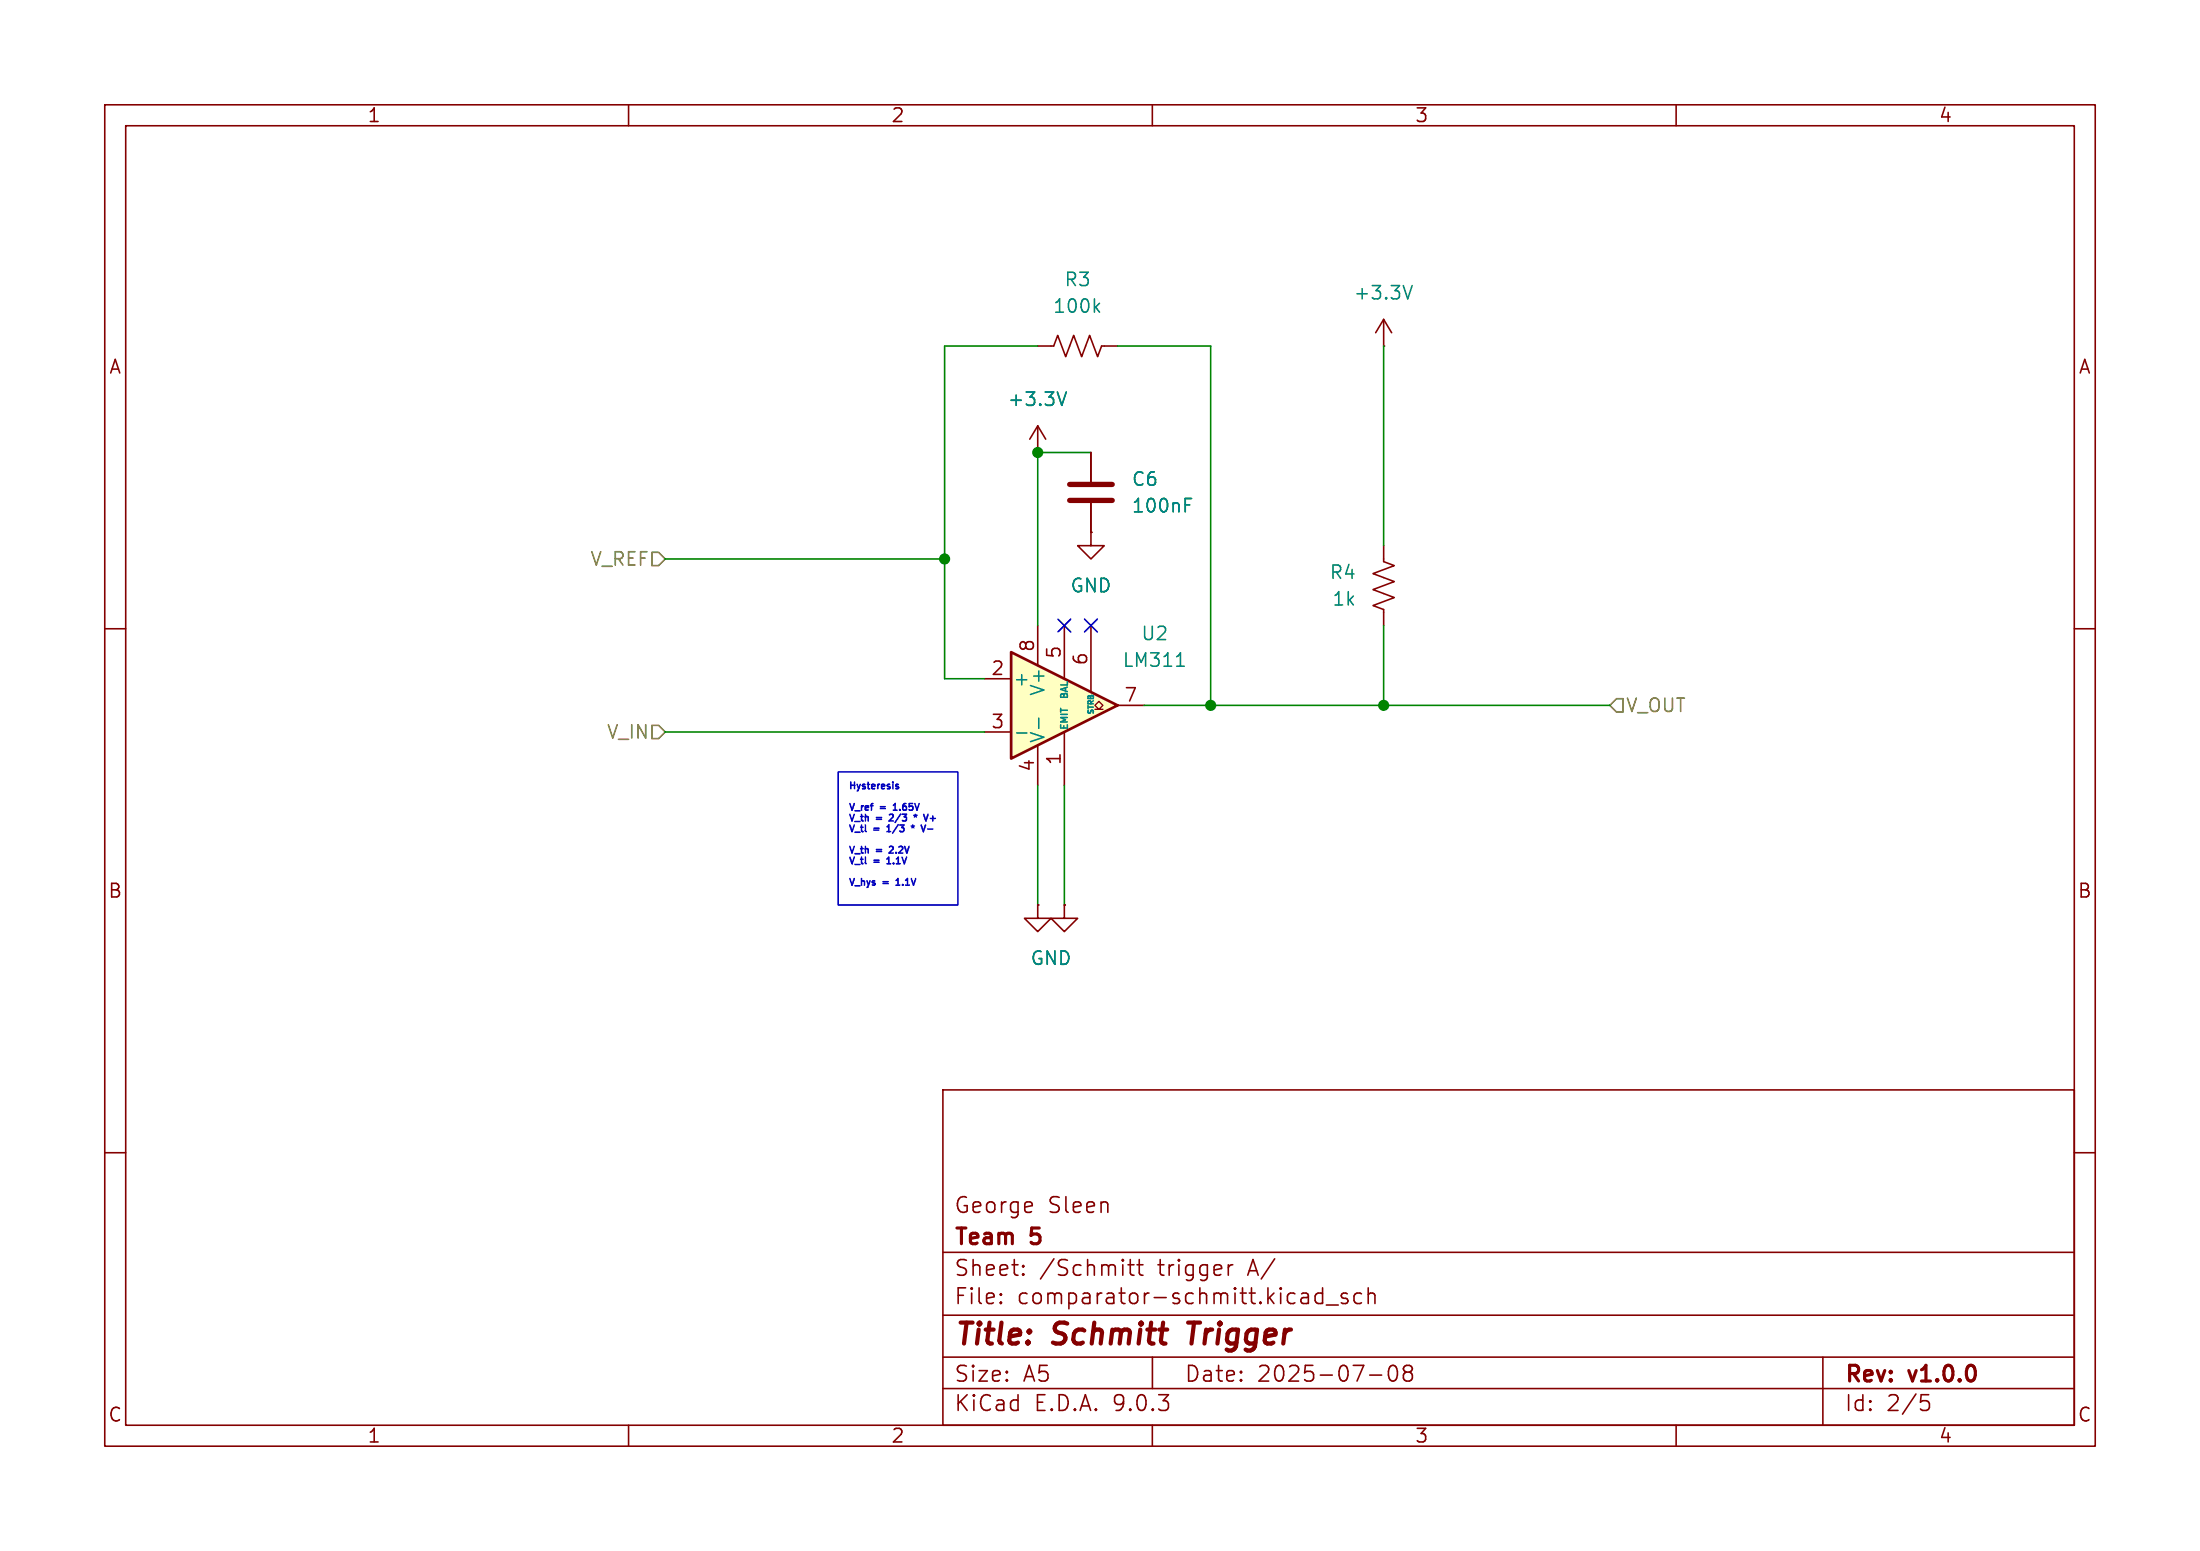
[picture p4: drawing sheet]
<svg xmlns="http://www.w3.org/2000/svg" width="210mm" height="148mm" viewBox="0 0 210 148" stroke-linecap="round" stroke-linejoin="round" font-family="sans-serif">
<path d="M0 0h210v148h-210z" fill="#fff" stroke="#fff" stroke-width=".1"/>
<g fill="none" stroke="#840000" stroke-width=".15">
<path d="M10 10h190v128h-190zM12 12h186v124h-186zM60 10v2M110 10v2M160 10v2M132.1 33h.1M132.1 30.5l-.8 1.3M132.1 30.5l.7 1.3M132.1 30.5v2.5M99.1 43.2h.1M99.1 40.6l-.8 1.3M99.1 40.6l.7 1.3"/>
<path d="M99.1 40.6v2.6M104.1 50.8v1.3h1.3l-1.3 1.2-1.2-1.2h1.2M104.1 50.8h.1M104.1 43.2v2.8M104.1 48v2.8M132.1 52.1v1.5l1 .4-2 .7 2 .8-2 .8 2 .7-2 .8 1 .4v1.5M10 60h2M198 60h2M99.1 86.4v1.2h1.2l-1.2 1.3-1.3-1.3h1.3M99.1 86.4h.1M101.6 86.4v1.2h1.3l-1.3 1.3-1.3-1.3h1.3M101.6 86.4h.1"/>
<path d="M10 110h2M90 104h108v32h-108zM90 119.5h108M198 110h2M60 136v2M90 132.5h108M90 129.5h108M90 125.5h108M95.5 124.2l.1 .1-.1 .1M95.5 124.2v.1v.1M95.5 123.5v.1M95.5 124.2v.2"/>
<path d="M95.5 123.5h.1l-.1 .1M97.7 121.5l.1 .1-.1 .1M97.7 121.5l-.1 .1 .1 .1M97.7 120.8v.1M97.7 121.5v.2M97.7 120.8h.1l-.1 .1M97.7 120.8h-.1l.1 .1M107.7 120.7h.6M107.9 120.2v1.3l.1 .1 .3 .1M108.5 120.7h.6M108.8 120.2v1.3v.1l.3 .1M110 136v2"/>
<path d="M110 129.5v3M117.7 120.7a.38 .38 0 0 0-.5 .3M126.2 122.9v1.5M126.2 123.5l-.4-.1-.3 .3v.4l.2 .2 .1 .1 .4-.1M126.6 124.5h1.1M128.6 123.5l-.4-.1-.2 .2 .1 .2 .5 .2 .1 .1-.1 .2-.1 .1-.5-.1M130 123.5l-.5-.1-.3 .3v.4l.2 .2 .1 .1 .5-.1M130.6 123.5a.37 .37 0 0 1 .6 .1v.8M130.6 122.9v1.5M130.8 131.2h1.1M132.7 130.4a.36 .36 0 0 1 .3-.1 .36 .36 0 0 1 .3 .3 .88 .88 0 0 1-.3 1.2 .38 .38 0 0 1-.4-.3 1.28 1.28 0 0 1 .1-1.1zM134.3 130.9h-.2a.31 .31 0 0 1-.1-.4 .31 .31 0 0 1 .3-.2l.4 .1a.31 .31 0 0 1 .1 .3 .31 .31 0 0 1-.3 .2"/>
<path d="M134.3 130.9l-.3 .3v.4l.3 .2 .4-.1 .1-.2v-.4l-.3-.2M134.3 130.9h.2M160 136v2M174 129.5v6.5M183.4 133.1h.7M183.5 133.7h.4l.3 .2v.4l-.2 .2-.5 .1"/>
</g>
<path d="M113.4 126.2h1.2M114 126.2l-.3 2" fill="none" stroke="#840000" stroke-width=".4"/>
<path d="M101.8 37.4l-.4 1.3M134.8 27.2l-.4 1.3M113.1 48.2h.5M113.1 47.6h.6" fill="none" stroke="#008484" stroke-width=".15"/>
<path d="M102.1 46.2h4.1M102.1 47.8h4.1" fill="none" stroke="#840000" stroke-width=".51"/>
<path d="M96.5 62.2l10.2 5.1-10.2 5.1z" fill="#ffffc2"/>
<path d="M104.5 67.7h.4l-.4-.4 .4-.4 .4 .4-.4 .4h.4" fill="none" stroke="#840000" stroke-width=".13"/>
<path d="M96.5 62.2l10.2 5.1-10.2 5.1z" fill="none" stroke="#840000" stroke-width=".25"/>
<g fill="none" stroke="#840000" stroke-width=".15">
<path d="M99.1 33h1.5l.4-1 .7 2 .8-2 .8 2 .7-2 .8 2 .4-1h1.5M99.1 43.2h.1M99.1 59.7v3.8M101.6 59.7v5.1M104.1 50.8h.1M104.1 43.2v2.8M104.1 48v2.8M104.1 59.7v6.3M94 64.8h2.5M94 69.9h2.5M99.1 71.1v3.8M101.6 69.9v5"/>
<path d="M106.7 67.3h2.5M99.1 86.4h.1M101.6 86.4h.1"/>
</g>
<path d="M101.8 37.4l-.4 1.3M104.6 29.3l.4 .5M105 28.9l-.5 .5M113.1 48.2h.5M113.1 47.6h.6M97 69.9h1M99.2 68.5v1M112.3 63.6h.7" fill="none" stroke="#008484" stroke-width=".15"/>
<path d="M62.2 52.7h.7l.6 .6-.6 .7h-.7zM62.2 69.2h.7l.6 .7-.6 .6h-.7zM154.3 66.7h.6v1.2h-.6l-.6-.6z" fill="none" stroke="#848400" stroke-width=".15"/>
<path d="M99.1 33h-8.9v31.8h3.8M106.7 33h8.9v34.3M132.1 33v19.1M63.5 53.3h26.7M104.1 43.2h-5v16.5M132.1 59.7v7.6M63.5 69.9h30.5M99.1 74.9v11.5M101.6 74.9v11.5M109.2 67.3h44.5" fill="none" stroke="#008400" stroke-width=".15"/>
<path d="M101 59.1l1.2 1.2M102.2 59.1l-1.2 1.2M103.5 59.1l1.2 1.2M104.7 59.1l-1.2 1.2" fill="none" stroke="#000084" stroke-width=".15"/>
<g fill="none" stroke="#0000c2" stroke-width=".15">
<path d="M80 73.7h11.4v12.7h-11.4zM81.1 76.7l.2 .6 .2-.6M81.1 77.7l.2 .6 .2-.6M81.1 78.7l.2 .7 .2-.7M81.2 74.6v.7M81.6 74.6v.7M82.2 77.7v.5M82.2 78.7v.6M82.6 77.7v.6M82.6 78.7v.6M82.9 74.6v.6M83.3 76.7l-.1 .1v.5"/>
<path d="M83.4 79h.5M83.4 79.2h.5M83.7 78h.4M83.7 78.2h.4M84 77h.5M84.7 79.4h.3M84.7 78.9l.1-.2v.7M84.9 77.8l.2-.1 .2 .1M85.2 74.6v.1M85.2 78l-.3 .3h.4M85.3 77.3h.3M85.3 76.9l.1-.2v.6"/>
<path d="M85.7 74.9l-.1-.1-.1 .1v.1l.2 .1v.1h-.2M85.7 78.7l-.5 .8M86 77.7l-.6 .8M86.5 76.7h-.2l-.1 .1M87 78.8l.1 .1M87.1 76.7h-.3v.3M87.1 78.7v.2M87.1 78.9l-.1 .1M87.1 78.9l.1 .1M87.3 78.8l-.2 .1M87.3 76.7l.2 .6 .2-.6M87.9 78.7l.2 .7 .3-.7"/>
<path d="M88.2 77.7l.2 .6 .2-.6M88.6 79.1h.4M88.8 78.1h.5M89 77.9v.4M81.1 80.8l.2 .6 .2-.6M81.1 81.8l.2 .6 .2-.6M81.1 83.8l.2 .7 .2-.7M82.2 80.8v.5M82.2 81.8v.5M82.2 83.8v.7M82.6 80.8v.6M82.6 81.8v.5"/>
<path d="M83.4 82.1h.5M83.4 82.3h.5M83.7 81.1h.4M84.3 84.1h.5M84.7 82l.1-.2v.6M84.7 82.4h.3M84.9 80.8h.2l.2 .1M85.2 81l-.3 .4h.4M85.5 84.5h.4M85.5 84l.2-.2v.7M85.7 81.8v.6M85.8 80.8h.3l.1 .1"/>
<path d="M86.1 81.8l.2 .6 .2-.6M86.4 80.8l.2 .6 .2-.6M86.5 84l.1-.2v.7M87 83.8l.2 .7 .2-.7"/>
</g>
<g fill="#008400" stroke="#008400" stroke-width=".15">
<circle cx="132.1" cy="67.3" r=".46"/>
<circle cx="99.1" cy="43.2" r=".46"/>
<circle cx="115.6" cy="67.3" r=".46"/>
<circle cx="90.2" cy="53.3" r=".46"/>
</g>
<g font-size="2.8" fill="#840000">
<text x="91" y="128.9">Title:</text>
<text x="100.7" y="128.9">Schmitt</text>
<text x="114.3" y="128.9">Trigger</text>
</g>
<g font-size="2.1" fill="#840000">
<text x="91" y="119.2">Team</text>
<text x="91" y="116">George</text>
<text x="98.5" y="119.2">5</text>
<text x="100" y="116">Sleen</text>
<text x="91" y="124.7">File:</text>
<text x="91" y="122">Sheet:</text>
<text x="97.1" y="124.7">comparator-schmitt.kicad_sch</text>
<text x="99.2" y="122">/Schmitt</text>
<text x="110.6" y="122">trigger</text>
<text x="119.3" y="122">A/</text>
<text x="91" y="134.9">KiCad</text>
<text x="91" y="132.1">Size:</text>
<text x="97.7" y="132.1">A5</text>
<text x="98.7" y="134.9">E.D.A.</text>
<text x="106.3" y="134.9">9.0.3</text>
<text x="113" y="132.1">Date:</text>
<text x="120" y="132.1">2025-07-08</text>
<text x="176" y="132.3">Rev:</text>
<text x="176" y="134.9">Id:</text>
<text x="180.1" y="134.9">2/5</text>
<text x="182.4" y="132.3">v1.0.0</text>
</g>
<g font-size="1.8" fill="#840000">
<text x="35" y="11.9">1</text>
<text x="85" y="11.9">2</text>
<text x="135" y="11.9">3</text>
<text x="185" y="11.9">4</text>
<text x="10.3" y="35.9">A</text>
<text x="198.4" y="35.9">A</text>
<text x="94.5" y="64.5">2</text>
<text x="98.8" y="62.3" transform="rotate(-90 98.8 62.3)">8</text>
<text x="101.3" y="62.9" transform="rotate(-90 101.3 62.9)">5</text>
<text x="103.9" y="63.6" transform="rotate(-90 103.9 63.6)">6</text>
<text x="94.5" y="69.6">3</text>
<text x="107.2" y="67.1">7</text>
<text x="98.8" y="73.7" transform="rotate(-90 98.8 73.7)">4</text>
<text x="101.3" y="73.1" transform="rotate(-90 101.3 73.1)">1</text>
<text x="10.3" y="85.9">B</text>
<text x="198.3" y="85.9">B</text>
<text x="10.3" y="135.9">C</text>
<text x="35" y="137.9">1</text>
<text x="85" y="137.9">2</text>
<text x="135" y="137.9">3</text>
<text x="185" y="137.9">4</text>
<text x="198.3" y="135.9">C</text>
</g>
<g font-size="1.8" fill="#008484">
<text x="101.5" y="27.5">R3</text>
<text x="129.1" y="28.8">+3.3V</text>
<text x="100.4" y="30.1">100k</text>
<text x="96.1" y="39">+3.3V</text>
<text x="108" y="46.6">C6</text>
<text x="108" y="49.1">100nF</text>
<text x="102.1" y="56.7">GND</text>
<text x="126.8" y="55.5">R4</text>
<text x="127.1" y="58">1k</text>
<text x="96.6" y="65.6">+</text>
<text x="107.1" y="63.9">LM311</text>
<text x="108.9" y="61.3">U2</text>
<text x="99.9" y="71" transform="rotate(-90 99.9 71)">V-</text>
<text x="99.9" y="66.5" transform="rotate(-90 99.9 66.5)">V+</text>
<text x="98.3" y="92.3">GND</text>
</g>
<g font-size="1.8" fill="#848400">
<text x="56.3" y="54.2">V_REF</text>
<text x="57.8" y="70.7">V_IN</text>
<text x="155.1" y="68.2">V_OUT</text>
</g>
<g font-size=".9" fill="#008484">
<text x="102.1" y="69.7" transform="rotate(-90 102.1 69.7)">EMIT</text>
<text x="102.1" y="66.9" transform="rotate(-90 102.1 66.9)">BAL</text>
</g>
<g font-size=".9" fill="#0000c2">
<text x="81" y="75.7">Hysteresis</text>
<text x="81" y="77.7">V_ref</text>
<text x="84.1" y="77.7">=</text>
<text x="85.7" y="77.7">1.65V</text>
<text x="81" y="78.8">V_th</text>
<text x="81" y="79.8">V_tl</text>
<text x="81" y="81.8">V_th</text>
<text x="81" y="82.9">V_tl</text>
<text x="83.7" y="81.8">=</text>
<text x="85.1" y="79.8">1/3</text>
<text x="85.1" y="82.9">1.1V</text>
<text x="85.3" y="78.8">2/3</text>
<text x="85.3" y="81.8">2.2V</text>
<text x="81" y="84.9">V_hys</text>
<text x="84.4" y="84.9">=</text>
<text x="86" y="84.9">1.1V</text>
</g>
<text font-size=".7" fill="#008484" x="104.6" y="68.4" transform="rotate(-90 104.6 68.4)">STRB</text>
</svg>
